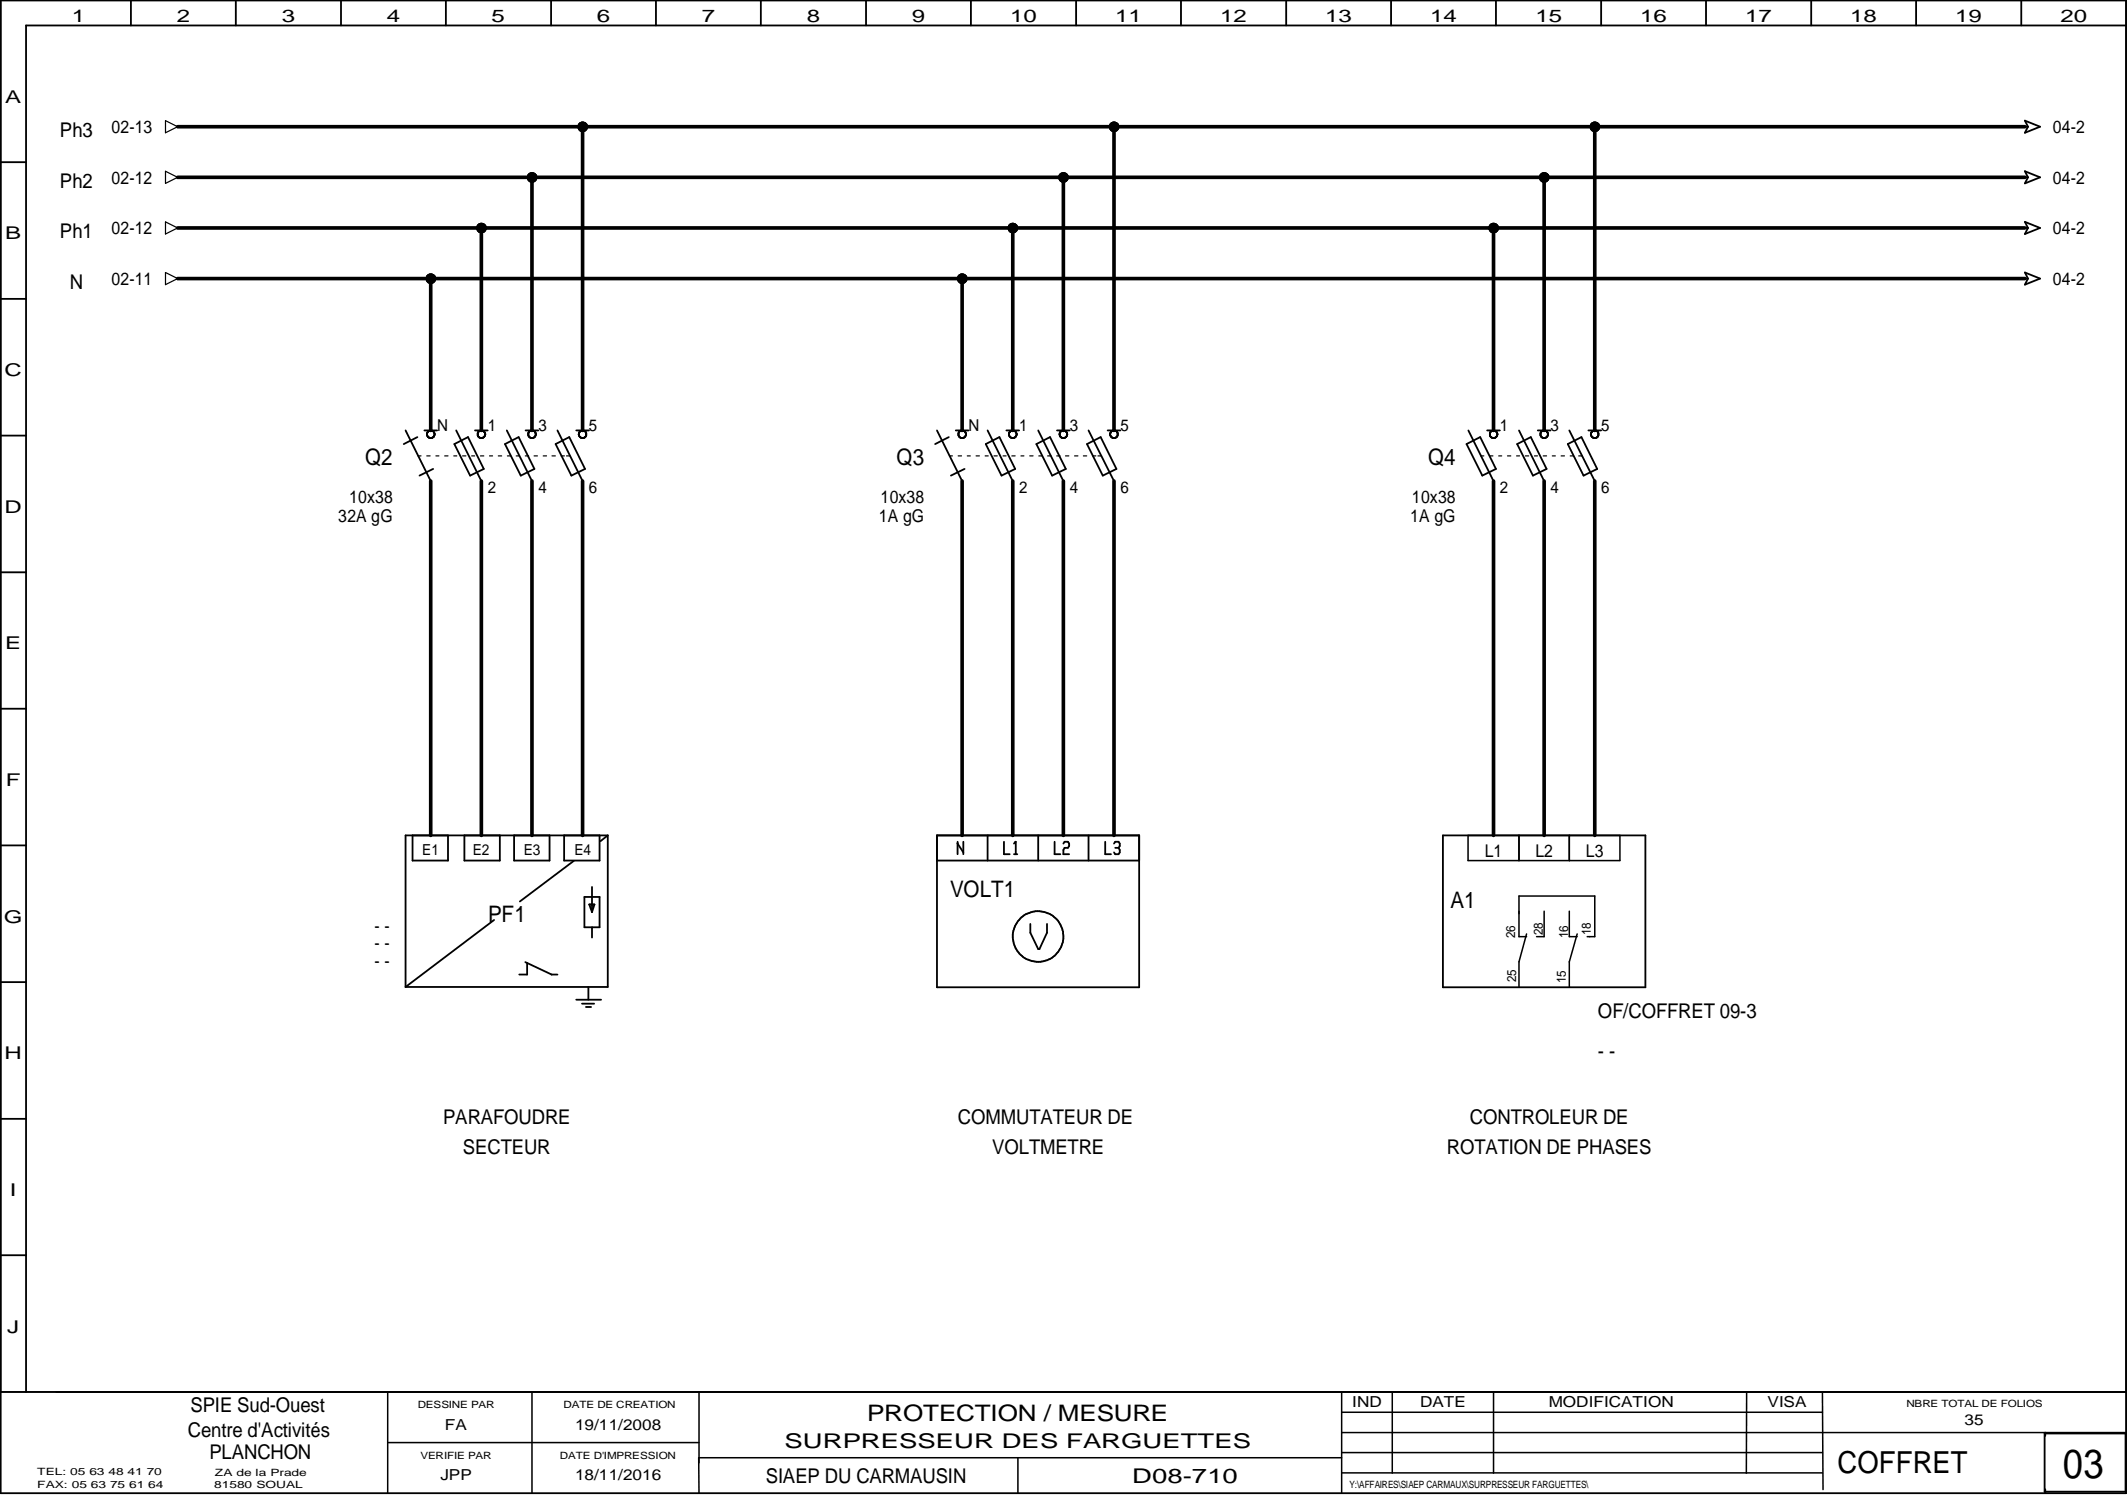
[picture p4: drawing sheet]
<svg xmlns="http://www.w3.org/2000/svg" width="297mm" height="210mm" viewBox="0 0 297 210" stroke-linecap="round" stroke-linejoin="round" font-family="sans-serif">
<g fill="none" stroke="#000" stroke-width=".17">
<path d="M23.1 16.8l1.7 .9-1.7 .8zM23.1 23.9l1.7 .9-1.7 .8zM23.1 31l1.7 .8-1.7 .9zM23.1 38.1l1.7 .8-1.7 .9zM58.4 63.7h.4M59.6 63.7h.5M60.9 63.7h.4M62.1 63.7h.5M63.4 63.7h.4M64.6 63.7h.5M65.9 63.7h.4M67.1 63.7h.5"/>
<path d="M68.4 63.7h.4M69.6 63.7h.5M70.9 63.7h.4M72.1 63.7h.5M73.4 63.7h.4M74.6 63.7h.5M75.9 63.7h.4M77.1 63.7h.5M78.4 63.7h.4M79.1 63.7h.5M132.6 63.7h.4M133.8 63.7h.5"/>
<path d="M135.1 63.7h.4M136.3 63.7h.5M137.6 63.7h.4M138.8 63.7h.5M140.1 63.7h.4M141.3 63.7h.5M142.6 63.7h.4M143.8 63.7h.5M145.1 63.7h.4M146.3 63.7h.5M147.6 63.7h.4M148.8 63.7h.5"/>
<path d="M150.1 63.7h.4M151.3 63.7h.5M152.6 63.7h.4M153.3 63.7h.5M206.8 63.7h.4M208 63.7h.5M209.3 63.7h.4M210.5 63.7h.5M211.8 63.7h.4M213 63.7h.5M214.3 63.7h.4M215.5 63.7h.5"/>
<path d="M216.8 63.7h.4M218 63.7h.5M219.3 63.7h.4M220.5 63.7h.4M.1 208.5v-14.1h296.8v14.1"/>
</g>
<g fill="none" stroke="#000" stroke-width=".25">
<path d="M.1 0h296.8v208.5h-296.8zM18.3 0v3.6M32.9 0v3.6M47.6 0v3.6M62.3 0v3.6M77 0v3.6M91.6 0v3.6M106.3 0v3.6M120.9 0v3.6M135.6 0v3.6M150.3 0v3.6M164.9 0v3.6"/>
<path d="M179.6 0v3.6M194.3 0v3.6M208.9 0v3.6M223.6 0v3.6M238.2 0v3.6M252.9 0v3.6M267.6 0v3.6M282.3 0v3.6M282.8 16.8l2.1 .9-2.1 .8 .4-.8zM282.8 17.7h.4M296.9 3.6h-293.3v190.8M.1 22.6h3.5"/>
<path d="M282.8 23.9l2.1 .9-2.1 .8 .4-.8zM282.8 24.8h.4M282.8 31l2.1 .8-2.1 .9 .4-.9zM282.8 31.8h.4M282.8 38.1l2.1 .8-2.1 .9 .4-.9zM282.8 38.9h.4M.1 41.7h3.5M.1 60.8h3.5M.1 79.9h3.5M56.6 60.1l3.6 7.1M58.3 61l-1.9 1M59.3 60.1h1.7"/>
<path d="M59.9 60.2h.1M60.1 60.1l-.4 .3-.1 .4 .3 .3 .4 .1a.61 .61 0 0 0 .3-.8l-.3-.3M60.5 65.5l-1.9 .9M63.5 62l1.9-1 2.2 4.5-1.9 .9zM63.7 60.1l3.5 7.1M66.3 60.1h1.8M66.8 60.9h.1M67.1 60.1l-.3 .3-.1 .4 .3 .3 .4 .1a.54 .54 0 0 0 .2-.9l-.3-.2M70.5 62l1.9-1 2.2 4.5-1.9 .9zM70.8 60.1l3.5 7.1M73.4 60.1h1.8M73.8 60.9h.1"/>
<path d="M74.2 60.1l-.4 .3v.4a.56 .56 0 0 0 .8 .2l.2-.4v-.2l-.4-.3M77.6 62l1.9-1 2.2 4.5-1.9 .9zM77.8 60.1l3.6 7.1M80.5 60.1h1.8M80.9 60.9h.1M81.2 60.1l-.3 .3a.48 .48 0 0 0 .1 .6l.1 .1 .4 .1 .3-.3 .1-.4-.4-.4M130.8 60.1l3.6 7.1M132.5 61l-1.9 1M133.5 60.1h1.8M133.9 60.9h.1M134.2 60.1l-.3 .3v.4l.2 .3 .4 .1a.54 .54 0 0 0 .3-.9l-.3-.2M134.7 65.5l-1.9 .9"/>
<path d="M137.7 62l1.9-1 2.2 4.5-1.9 .9zM137.9 60.1l3.5 7.1M140.5 60.1h1.8M141 60.9h.1M141.3 60.1l-.3 .3-.1 .4 .3 .3 .4 .1a.54 .54 0 0 0 .3-.9l-.3-.2M144.7 62l1.9-1 2.2 4.5-1.9 .9zM145 60.1l3.5 7.1M147.6 60.1h1.8M148 60.9h.1M148.4 60.1l-.4 .3a.48 .48 0 0 0 .1 .6l.3 .2h.2a.53 .53 0 0 0 .3-.9l-.3-.2M151.8 62l1.9-1 2.2 4.5-1.9 .9zM152 60.1l3.6 7.1"/>
<path d="M154.7 60.1h1.8M155.1 60.9h.1M155.4 60.1l-.3 .3a.46 .46 0 0 0 .1 .6l.2 .2h.3l.3-.2 .1-.2-.1-.4-.3-.3M156 60.9h.1M204.8 62l1.9-1 2.2 4.5-1.9 .9zM205.1 60.1l3.5 7.1M207.7 60.1h1.8M208.4 60.1l-.3 .3v.4l.2 .3 .4 .1a.54 .54 0 0 0 .3-.9l-.3-.2M208.8 60.2h.1M211.9 62l1.9-1 2.2 4.5-1.9 .9zM212.1 60.1l3.5 7.1M214.8 60.1h1.7"/>
<path d="M215.5 60.1l-.3 .3-.1 .4 .3 .3 .4 .1a.53 .53 0 0 0 .3-.9l-.3-.2M215.9 60.2h.1M218.9 62l1.9-1 2.3 4.5-2 .9zM219.2 60.1l3.5 7.1M221.8 60.1h1.8M222.4 60.2h.1M222.6 60.1l-.3 .2a.57 .57 0 0 0 .3 .9l.4-.1 .2-.3v-.4l-.4-.3M223 60.2h.1M.1 99h3.5M.1 118.1h3.5M57.6 116.7v3.5h5v-3.5M64.9 116.7v3.5h4.9v-3.5"/>
<path d="M71.8 116.7v3.5h4.9v-3.5M78.8 116.7v3.5h4.9v-3.5M84.9 116.7h-28.3v21.1M84.9 116.7v21.1h-28.3M84.9 116.7l-1 .8M130.8 116.7h28.3v21.2h-28.3zM133.7 117.6v1.7M133.7 117.8l.8 1.2M134.5 117.6v1.7M137.9 116.7v3.5M140.2 117.6v1.7h.8M141.6 117.8l.3-.2v1.7"/>
<path d="M141.6 119.3h.5M145 116.7v3.5M147.3 117.6v1.7h.8M148.5 117.8l.2-.2h.4l.2 .2v.4l-.2 .2h-.4l-.2 .3v.6h.8M152 116.7v3.5M154.3 117.6v1.7h.8M155.6 117.8l.1-.2h.5l.2 .2v.4l-.2 .2M155.7 118.4h.5M156.2 118.4l.2 .3v.3l-.2 .3h-.5l-.1-.3M201.5 116.7h28.3v21.2h-28.3zM.1 137.2h3.5M69 128.5l-12.4 9.3"/>
<path d="M73.4 134.4l3.6 1.7M73.6 134.5v1.6h-1.1M77 136.1h.8M80.1 120.2l-7.5 5.7M80.5 139.6h3.4M81.6 125.3h2.1v4.2h-2.1zM82.2 137.8v1.8M82.3 126.3h.7l-.3 1.1zM82.7 123.9v3.5M82.7 129.5v1.4M130.8 120.2h28.3M143.9 129v1.3l1.1 2.2h.2l1-2.2v-1.3"/>
<path d="M.1 156.3h3.5M81.3 140.2h1.7M81.8 140.6h.7M.1 175.3h3.5M.1 194.4h296.8M285.5 200.2h11.3v8.1h-11.3zM285.6 200.1v.4M285.6 208v.4"/>
<circle cx="81.4" cy="17.7" r=".62"/>
<circle cx="155.6" cy="17.7" r=".62"/>
<circle cx="222.7" cy="17.7" r=".62"/>
<circle cx="60.2" cy="38.9" r=".62"/>
<circle cx="67.2" cy="31.8" r=".62"/>
<circle cx="74.3" cy="24.8" r=".62"/>
<circle cx="134.4" cy="38.9" r=".62"/>
<circle cx="141.5" cy="31.8" r=".62"/>
<circle cx="148.5" cy="24.8" r=".62"/>
<circle cx="208.6" cy="31.8" r=".62"/>
<circle cx="215.7" cy="24.8" r=".62"/>
<circle cx="145" cy="130.8" r="3.5"/>
</g>
<g fill="none" stroke="#000" stroke-width=".21">
<path d="M205 116.7h21.2v3.5h-21.2zM212.1 116.7v3.5M219.2 116.7v3.5M213.2 130.8h-1.1v-5.7h10.6v5.7h-1M213.2 130.4l-1.1 3.9v3.6M215.6 127.3v3.5h-1M219.2 127.3v3.5h1.1M220.3 130.4l-1.1 3.9v3.6M54.1 194.4v14.1M74.3 194.4v14.1M97.6 194.4v9.9M187.4 194.4v14.1"/>
<path d="M187.4 197.2h67.1M194.4 194.4v11.3M208.6 194.4v11.3M243.9 194.4v11.3M254.5 194.4l.1 13.6M54.1 201.5h43.5M97.6 203.6v4.9M97.6 203.6h89.8M142.2 203.6v4.9M187.4 200.1h109.5M187.4 202.9h67.1M187.4 205.7h67.1"/>
</g>
<g fill="none" stroke="#000" stroke-width=".51">
<path d="M24.8 17.7h258M81.4 17.7v42.4M155.6 17.7v42.4M222.7 17.7v42.4M24.8 38.9h258M24.8 31.8h258M24.8 24.8h258M60.2 38.9v21.2M67.2 31.8v28.3M74.3 24.8v35.3M134.4 38.9v21.2M141.4 31.8v28.3"/>
<path d="M148.5 24.8v35.3M208.6 31.8v28.3M215.6 24.8v35.3M60.2 67.2v49.5M67.2 67.2v49.5M74.3 67.2v49.5M81.4 67.2v49.5M134.4 67.2v49.5M141.4 67.2v49.5M148.5 67.2v49.5M155.6 67.2v49.5M208.6 67.2v49.5"/>
<path d="M215.6 67.2v49.5M222.7 67.2v49.5"/>
</g>
<g fill="#000">
<circle cx="81.4" cy="17.7" r=".62"/>
<circle cx="155.6" cy="17.7" r=".62"/>
<circle cx="222.7" cy="17.7" r=".62"/>
<circle cx="60.2" cy="38.9" r=".62"/>
<circle cx="67.2" cy="31.8" r=".62"/>
<circle cx="74.3" cy="24.8" r=".62"/>
<circle cx="134.4" cy="38.9" r=".62"/>
<circle cx="141.5" cy="31.8" r=".62"/>
<circle cx="148.5" cy="24.8" r=".62"/>
<circle cx="208.6" cy="31.8" r=".62"/>
<circle cx="215.7" cy="24.8" r=".62"/>
</g>
<text font-size="5.7" x="288.1" y="206.4">03</text>
<text font-size="4.2" x="256.6" y="205.7">COFFRET</text>
<g font-size="3.2">
<text x="51" y="64.9">Q2</text>
<text x="125.2" y="64.9">Q3</text>
<text x="199.4" y="64.9">Q4</text>
<text x="132.7" y="125.3">VOLT1</text>
<text x="68.2" y="128.8">PF1</text>
<text x="202.6" y="126.7">A1</text>
<text x="121.1" y="198.5">PROTECTION / MESURE</text>
</g>
<g font-size="2.8">
<text x="8.4" y="19.1">Ph3</text>
<text x="8.4" y="26.2">Ph2</text>
<text x="8.4" y="33.3">Ph1</text>
<text x="9.7" y="40.3">N</text>
<text x="223.1" y="142.1">OF/COFFRET 09-3</text>
<text x="223.1" y="147.7">- -</text>
<text x="61.9" y="156.9">PARAFOUDRE</text>
<text x="64.6" y="161.2">SECTEUR</text>
<text x="133.8" y="156.9">COMMUTATEUR DE</text>
<text x="138.6" y="161.2">VOLTMETRE</text>
<text x="202.1" y="161.2">ROTATION DE PHASES</text>
<text x="205.3" y="156.9">CONTROLEUR DE</text>
<text x="26.6" y="197.1">SPIE Sud-Ouest</text>
<text x="26.2" y="200.7">Centre d'Activités</text>
<text x="29.2" y="203.8">PLANCHON</text>
<text x="109.6" y="202.2">SURPRESSEUR DES FARGUETTES</text>
<text x="106.9" y="207.1">SIAEP DU CARMAUSIN</text>
<text x="158.1" y="207.1">D08-710</text>
</g>
<g font-size="2.5">
<text x="10" y="3">1</text>
<text x="24.7" y="3">2</text>
<text x="39.4" y="3">3</text>
<text x="54" y="3">4</text>
<text x="68.7" y="3">5</text>
<text x="83.4" y="3">6</text>
<text x="98" y="3">7</text>
<text x="112.7" y="3">8</text>
<text x="127.3" y="3">9</text>
<text x="141.1" y="3">10</text>
<text x="155.7" y="3">11</text>
<text x="170.4" y="3">12</text>
<text x="185.1" y="3">13</text>
<text x="199.7" y="3">14</text>
<text x="214.4" y="3">15</text>
<text x="229.1" y="3">16</text>
<text x="243.7" y="3">17</text>
<text x="258.4" y="3">18</text>
<text x="273" y="3">19</text>
<text x="287.7" y="3">20</text>
<text x=".7" y="14.4">A</text>
<text x="15.6" y="18.6">02-13</text>
<text x="286.7" y="18.6">04-2</text>
<text x="15.6" y="25.7">02-12</text>
<text x="286.7" y="25.7">04-2</text>
<text x=".7" y="33.4">B</text>
<text x="15.6" y="32.7">02-12</text>
<text x="286.7" y="32.7">04-2</text>
<text x="15.6" y="39.8">02-11</text>
<text x="286.7" y="39.8">04-2</text>
<text x=".6" y="52.5">C</text>
<text x=".6" y="71.6">D</text>
<text x="48.8" y="70.2">10x38</text>
<text x="123" y="70.2">10x38</text>
<text x="197.2" y="70.2">10x38</text>
<text x="47.2" y="72.9">32A gG</text>
<text x="122.7" y="72.9">1A gG</text>
<text x="196.9" y="72.9">1A gG</text>
<text x=".7" y="90.7">E</text>
<text x=".8" y="109.8">F</text>
<text x="207.3" y="119.6">L1</text>
<text x="214.4" y="119.6">L2</text>
<text x="221.5" y="119.6">L3</text>
<text x=".5" y="128.9">G</text>
<text x="52.3" y="130.1">- -</text>
<text x="52.3" y="132.5">- -</text>
<text x="52.3" y="135">- -</text>
<text x=".6" y="147.9">H</text>
<text x="1.4" y="167">I</text>
<text x="1" y="186.1">J</text>
</g>
<g font-size="2.3">
<text x="61" y="60.2">N</text>
<text x="68.1" y="60.2">1</text>
<text x="75.2" y="60.2">3</text>
<text x="82.3" y="60.2">5</text>
<text x="135.3" y="60.2">N</text>
<text x="142.3" y="60.2">1</text>
<text x="149.4" y="60.2">3</text>
<text x="156.5" y="60.2">5</text>
<text x="209.5" y="60.2">1</text>
<text x="216.5" y="60.2">3</text>
<text x="223.6" y="60.2">5</text>
<text x="68.1" y="68.9">2</text>
<text x="75.2" y="68.9">4</text>
<text x="82.3" y="68.9">6</text>
<text x="142.3" y="68.9">2</text>
<text x="149.4" y="68.9">4</text>
<text x="156.5" y="68.9">6</text>
<text x="209.5" y="68.9">2</text>
<text x="216.5" y="68.9">4</text>
<text x="223.6" y="68.9">6</text>
</g>
<g font-size="2.1">
<text x="59" y="119.5">E1</text>
<text x="66" y="119.4">E2</text>
<text x="73.1" y="119.5">E3</text>
<text x="80.2" y="119.5">E4</text>
<text x="188.8" y="196.5">IND</text>
<text x="198.3" y="196.5">DATE</text>
<text x="216.3" y="196.5">MODIFICATION</text>
<text x="246.8" y="196.5">VISA</text>
<text x="62.1" y="199.7">FA</text>
<text x="80.3" y="199.7">19/11/2008</text>
<text x="274.4" y="199.1">35</text>
<text x="61.5" y="206.8">JPP</text>
<text x="80.3" y="206.8">18/11/2016</text>
</g>
<g font-size="1.8">
<text x="211.6" y="131" transform="rotate(-90 211.6 131)">26</text>
<text x="215.5" y="130.6" transform="rotate(-90 215.5 130.6)">28</text>
<text x="219" y="131" transform="rotate(-90 219 131)">16</text>
<text x="222.2" y="130.6" transform="rotate(-90 222.2 130.6)">18</text>
<text x="211.7" y="137.2" transform="rotate(-90 211.7 137.2)">25</text>
<text x="218.6" y="137.3" transform="rotate(-90 218.6 137.3)">15</text>
</g>
<g font-size="1.4">
<text x="58.3" y="196.7">DESSINE PAR</text>
<text x="78.7" y="196.7">DATE DE CREATION</text>
<text x="266.2" y="196.5">NBRE TOTAL DE FOLIOS</text>
<text x="58.7" y="203.8">VERIFIE PAR</text>
<text x="78.2" y="203.8">DATE D'IMPRESSION</text>
<text x="5.2" y="207.8">FAX: 05 63 75 61 64</text>
<text x="5.2" y="206">TEL: 05 63 48 41 70</text>
<text x="29.9" y="207.8">81580 SOUAL</text>
<text x="30" y="206.1">ZA de la Prade</text>
<text x="188.5" y="207.8">Y:\AFFAIRES\SIAEP CARMAUX\SURPRESSEUR FARGUETTES\</text>
</g>
</svg>
